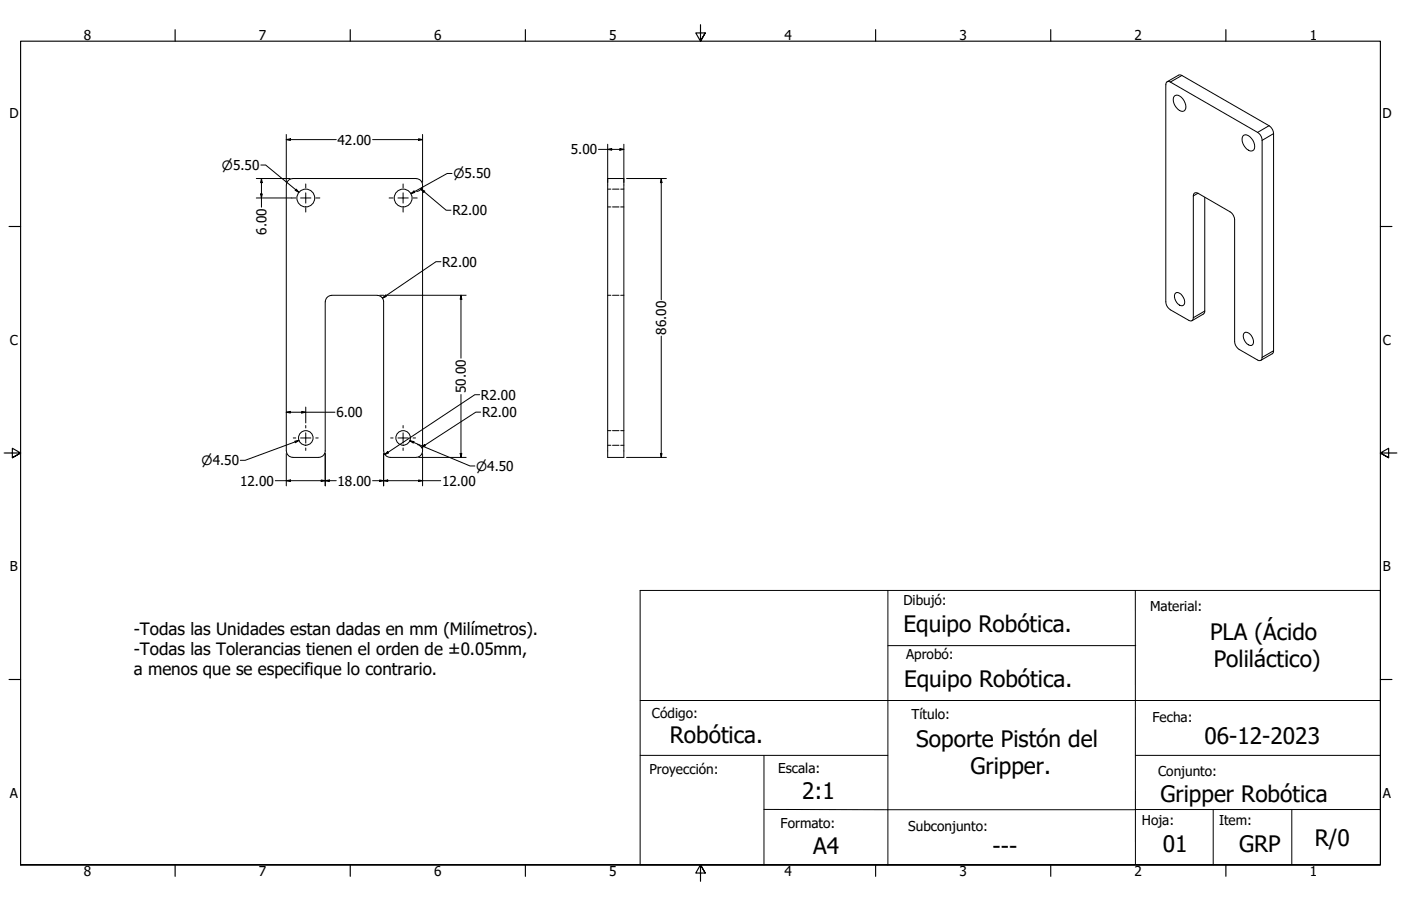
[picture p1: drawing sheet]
<svg xmlns="http://www.w3.org/2000/svg" width="864mm" height="559mm" viewBox="0 0 864 559" stroke-linecap="round" stroke-linejoin="round" font-family="sans-serif">
<!-- layer: Visible (ANSI) -->
<g fill="none" stroke="#000" stroke-width=".62">
<path d="M719 51h2l54 31 2 2 1 3v133a1.7 1.7 0 0 1-1 2 1.7 1.7 0 0 1-2 0l-11-6-2-2-1-2v-78l-1-2-2-1-20-12a1.8 1.8 0 0 0-2 0 1.8 1.8 0 0 0 0 2v75a1.7 1.7 0 0 1-1 2 1.7 1.7 0 0 1-2 0l-12-7-2-3v-2v-134zM719 50l8-4 2 1 53 31 3 2v2v134l-1 2-7 4M724 59a5 5 0 0 1 6 4l1 2a2.7 2.7 0 0 1-1 3 2.7 2.7 0 0 1-4-1l-2-3-1-3zM766 84a3 3 0 0 1 5 1l2 4a2.8 2.8 0 0 1-1 4 2.8 2.8 0 0 1-3-1l-3-4v-2zM176 114v164M256 110h-76a4 4 0 0 0-3 4M257 110a4 4 0 0 1 3 4v164M375 110h10v172h-10zM743 122v71l-1 1-7 4M200 186v92M204 182h28M205 182a4 4 0 0 0-4 4"/>
<path d="M233 182a4 4 0 0 1 3 4v92M725 181a5 5 0 0 1 5 6 2.2 2.2 0 0 1-2 2 2.2 2.2 0 0 1-2-1l-2-5zM767 205a5 5 0 0 1 5 8 5 5 0 0 1-5-8zM177 278a4 4 0 0 0 3 4M200 278a4 4 0 0 1-3 4M237 278a4 4 0 0 0 4 4M260 278a4 4 0 0 1-3 4M180 282h16M240 282h16"/>
<circle cx="189" cy="122" r="5"/>
<circle cx="249" cy="122" r="5"/>
<circle cx="188" cy="270" r="4"/>
<circle cx="249" cy="270" r="4"/>
</g>
<!-- layer: Hidden (ANSI) -->
<g fill="none" stroke="#000" stroke-width=".62">
<path d="M375 117h2M378 117h4M383 117h2M375 128h2M378 128h4M383 128h2M375 182h2M378 182h4M383 182h2M375 275h2M375 266h2M378 275h4"/>
<path d="M378 266h4M383 275h2M383 266h2"/>
</g>
<!-- layer: Visible Narrow (ANSI) -->
<path d="M729 47l-8 4M782 78l-7 4M785 82l-7 5M738 119l-2 2M743 192l-7 4M785 216l-7 4" fill="none" stroke="#000" stroke-width=".62"/>
<!-- layer: Border (ANSI) -->
<g fill="none" stroke="#000" stroke-width=".7">
<path d="M108 18v7M216 18v7M324 18v7M432 15v10l-3-5h6l-3 5 3-5M540 18v7M648 18v7M756 18v7M6 140h7M851 140h7M3 279h10l-5-3v6l5-3-5 3M861 279h-10l5-3v6l-5-3 5 3M6 419h7"/>
<path d="M851 419h7M13 533v-508h838v508h-838h838M108 533v8M216 533v8M324 533v8M435 538l-3-5 3 5h-6l3-5v11M540 533v8M648 533v8M756 533v8"/>
</g>
<!-- layer: Title (ANSI) -->
<path d="M395 364h152v169h-152zM547 364h304v169h-304M700 364v169M547 398h153M395 432h456M395 466h152M471 466v67M700 466h151M471 499h228M700 499h151M748 499v34M796 499v34" fill="none" stroke="#000" stroke-width=".62"/>
<!-- layer: Center Mark (ANSI) -->
<g fill="none" stroke="#000" stroke-width=".62">
<path d="M188 113v3M188 119v6M248 113v3M248 119v6M180 122h2M185 122h7M188 128v3M195 122h2M240 122h2M245 122h7M248 128v3M255 122h2"/>
<path d="M181 270h1M185 270h7M188 262v2M188 267v6M188 276v2M195 270h1M241 270h1M245 270h7M248 262v2M248 267v6M248 276v2M255 270h1"/>
</g>
<!-- layer: Dimension (ANSI) -->
<g fill="none" stroke="#000" stroke-width=".62">
<path d="M176 86h3v1zM176 86h31M176 83v30M230 86h30M258 86h2l-2 1zM260 83v30M369 92h16M375 92h2v1zM375 89v24M382 92h3l-3 1zM385 89v24M158 110h21"/>
<path d="M161 120h1l-1 2zM161 102h3l20 17M161 110l1 3h-1zM161 110v18M183 117l1 2-2-2zM253 119l2-1 1 1zM260 117l2 1-1 1zM260 117l15 13h3M260 116l-1 2h-2M279 107h-3l-23 12M386 110h25M408 110v3h-1z"/>
<path d="M408 110v75M158 122h22M272 161h-3l-33 23M234 182h3M237 182h50M238 182v1l-2 1zM284 182l1 3h-1zM284 182v39M408 207v75M176 254h3v1zM176 254h31M186 254h2l-2 1z"/>
<path d="M188 251v10M284 243v39M296 243h-3l-56 37M296 254h-3l-33 22M176 280v20M182 272h2l-2 1zM184 272l-33 12h-3M200 280v20M236 280v20M239 279h1l-3 1zM253 272h2v1zM253 272l37 15h3"/>
<path d="M257 274l2 1 1 2M260 280v20M262 274v1l-2 1zM284 280h1l-1 2zM407 280h1v2zM170 296h37M176 296h3v1zM198 296h2l-2 1zM200 296h3v1zM230 296h42M234 296h2l-2 1zM236 296h3v1z"/>
<path d="M258 296h2l-2 1zM258 282h29M386 282h25"/>
</g>
<g fill="#000">
<path d="M176 86h3v1z" fill-rule="evenodd"/>
<path d="M258 86h2l-2 1z" fill-rule="evenodd"/>
<path d="M375 92h2v1z" fill-rule="evenodd"/>
<path d="M382 92h3l-3 1z" fill-rule="evenodd"/>
<path d="M161 120h1l-1 2z" fill-rule="evenodd"/>
<path d="M161 110l1 3h-1z" fill-rule="evenodd"/>
<path d="M183 117l1 2-2-2z" fill-rule="evenodd"/>
<path d="M253 119l2-1 1 1z" fill-rule="evenodd"/>
<path d="M260 117l2 1-1 1z" fill-rule="evenodd"/>
<path d="M408 110v3h-1z" fill-rule="evenodd"/>
<path d="M238 182v1l-2 1z" fill-rule="evenodd"/>
<path d="M284 182l1 3h-1z" fill-rule="evenodd"/>
<path d="M176 254h3v1z" fill-rule="evenodd"/>
<path d="M186 254h2l-2 1z" fill-rule="evenodd"/>
<path d="M182 272h2l-2 1z" fill-rule="evenodd"/>
<path d="M239 279h1l-3 1z" fill-rule="evenodd"/>
<path d="M253 272h2v1z" fill-rule="evenodd"/>
<path d="M262 274v1l-2 1z" fill-rule="evenodd"/>
<path d="M284 280h1l-1 2z" fill-rule="evenodd"/>
<path d="M407 280h1v2z" fill-rule="evenodd"/>
<path d="M176 296h3v1z" fill-rule="evenodd"/>
<path d="M198 296h2l-2 1z" fill-rule="evenodd"/>
<path d="M200 296h3v1z" fill-rule="evenodd"/>
<path d="M234 296h2l-2 1z" fill-rule="evenodd"/>
<path d="M236 296h3v1z" fill-rule="evenodd"/>
<path d="M258 296h2l-2 1z" fill-rule="evenodd"/>
</g>
<g font-size="14">
<text x="557" y="390">Equipo Robótica.</text>
<text x="746" y="395">PLA (Ácido</text>
<text x="748" y="411">Poliláctico)</text>
<text x="557" y="424">Equipo Robótica.</text>
<text x="413" y="459">Robótica.</text>
<text x="565" y="461">Soporte Pistón del</text>
<text x="743" y="459">06-12-2023</text>
<text x="598" y="477">Gripper.</text>
<text x="494" y="493">2:1</text>
<text x="715" y="495">Gripper Robótica</text>
<text x="810" y="522">R/0</text>
<text x="501" y="527">A4</text>
<text x="612" y="527">---</text>
<text x="717" y="526">01</text>
<text x="764" y="525">GRP</text>
</g>
<g font-size="10.5">
<text x="82" y="391">-Todas las Unidades estan dadas en mm (Milímetros).</text>
<text x="82" y="404">-Todas las Tolerancias tienen el orden de ±0.05mm,</text>
<text x="82" y="417">a menos que se especifique lo contrario.</text>
</g>
<g font-size="8.4">
<text x="52" y="24">8</text>
<text x="160" y="24">7</text>
<text x="268" y="24">6</text>
<text x="376" y="24">5</text>
<text x="483" y="24">4</text>
<text x="591" y="24">3</text>
<text x="699" y="24">2</text>
<text x="807" y="24">1</text>
<text x="6" y="73">D</text>
<text x="852" y="73">D</text>
<text x="208" y="89">42.00</text>
<text x="352" y="95">5.00</text>
<text x="279" y="133">R2.00</text>
<text x="164" y="145" transform="rotate(-90 164 145)">6.00</text>
<text x="273" y="164">R2.00</text>
<text x="411" y="207" transform="rotate(-90 411 207)">86.00</text>
<text x="6" y="213">C</text>
<text x="852" y="213">C</text>
<text x="287" y="243" transform="rotate(-90 287 243)">50.00</text>
<text x="296" y="247">R2.00</text>
<text x="207" y="257">6.00</text>
<text x="297" y="257">R2.00</text>
<text x="148" y="300">12.00</text>
<text x="208" y="300">18.00</text>
<text x="272" y="300">12.00</text>
<text x="6" y="352">B</text>
<text x="852" y="352">B</text>
<text x="557" y="373">Dibujó:</text>
<text x="709" y="377">Material:</text>
<text x="558" y="407">Aprobó:</text>
<text x="402" y="443">Código:</text>
<text x="562" y="443">Título:</text>
<text x="710" y="445">Fecha:</text>
<text x="400" y="477">Proyección:</text>
<text x="480" y="477">Escala:</text>
<text x="714" y="479">Conjunto:</text>
<text x="6" y="492">A</text>
<text x="852" y="492">A</text>
<text x="704" y="509">Hoja:</text>
<text x="751" y="509">Item:</text>
<text x="481" y="511">Formato:</text>
<text x="560" y="513">Subconjunto:</text>
<text x="52" y="541">8</text>
<text x="160" y="541">7</text>
<text x="268" y="541">6</text>
<text x="376" y="541">5</text>
<text x="483" y="541">4</text>
<text x="591" y="541">3</text>
<text x="699" y="541">2</text>
<text x="807" y="541">1</text>
</g>
<g font-size="7.9">
<text x="137" y="105">⌀5.50</text>
<text x="279" y="110">⌀5.50</text>
<text x="124" y="287">⌀4.50</text>
<text x="294" y="290">⌀4.50</text>
</g>
</svg>
